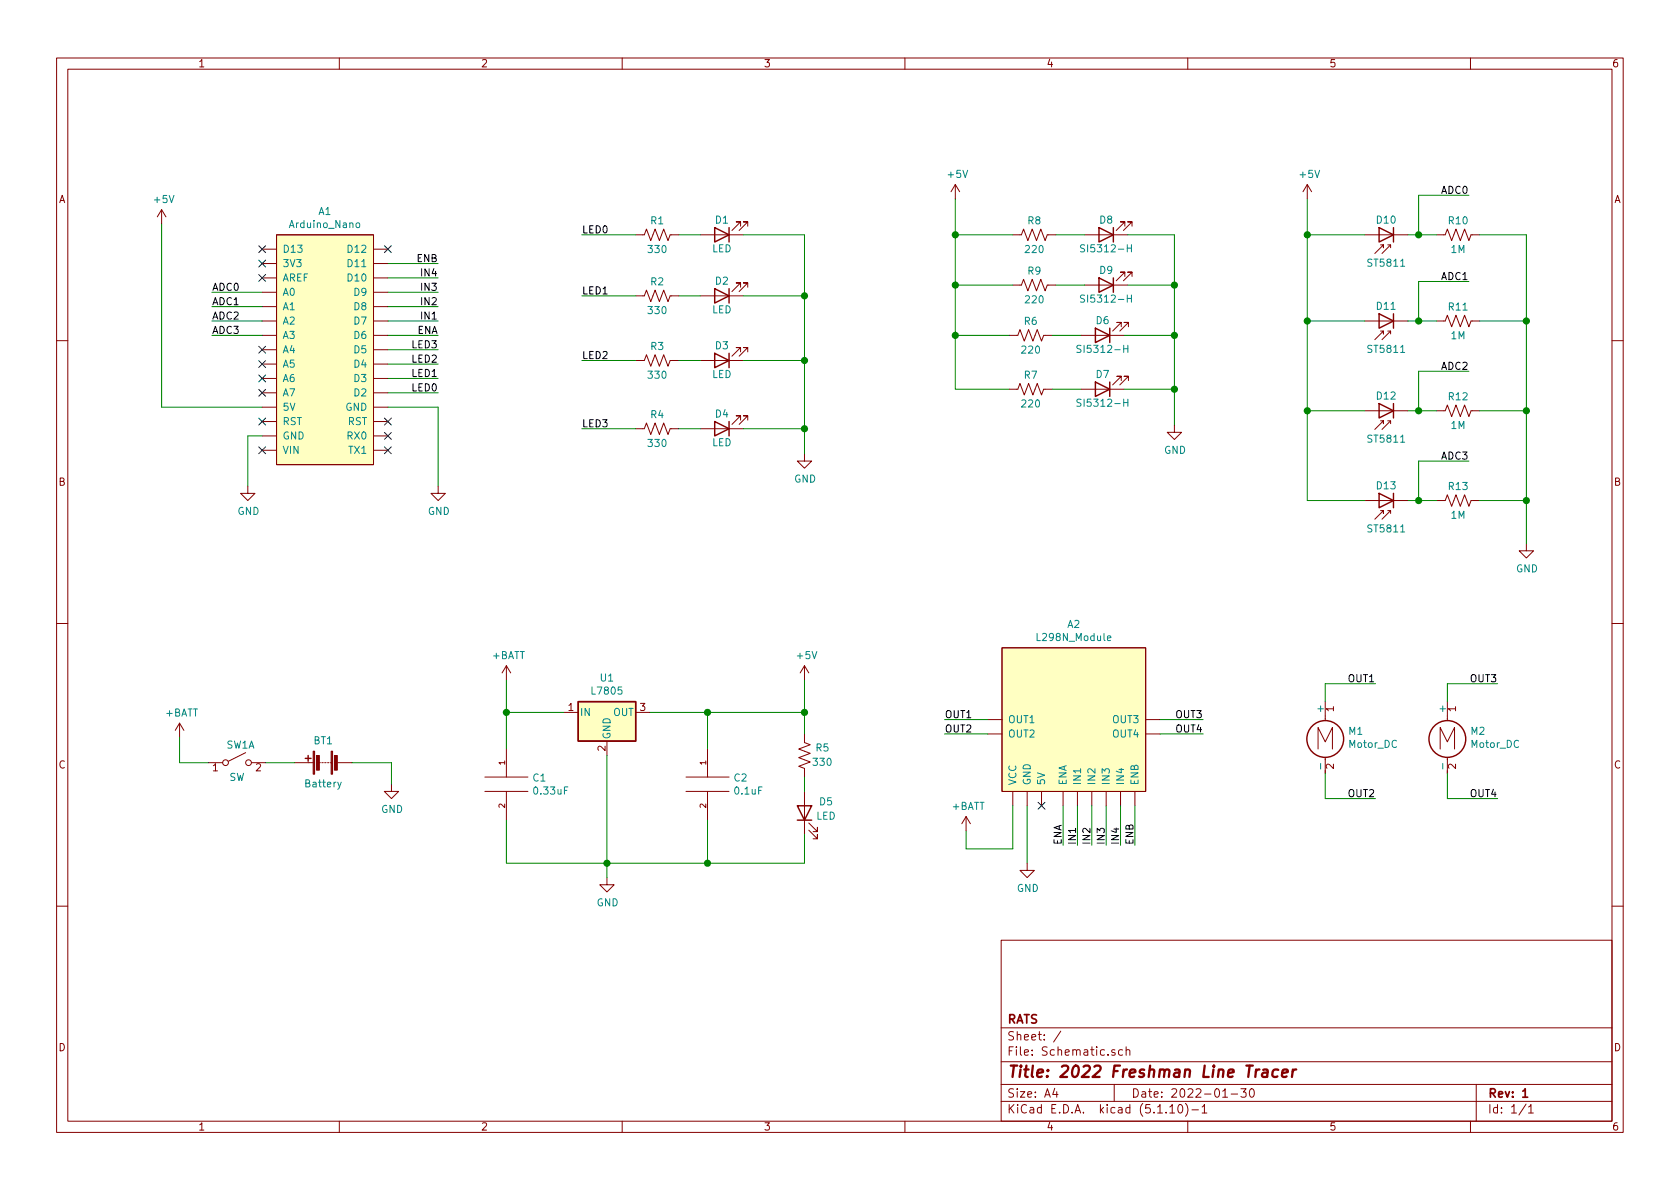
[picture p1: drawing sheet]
EESchema Schematic File Version 4
EELAYER 30 0
EELAYER END
$Descr A4 11693 8268
encoding utf-8
Sheet 1 1
Title "2022 Freshman Line Tracer"
Date "2022-01-30"
Rev "1"
Comp "RATS"
Comment1 ""
Comment2 ""
Comment3 ""
Comment4 ""
$EndDescr
$Comp
L Schematic-symbol:Arduino_Nano A1
U 1 1
P 2275 2400
F 0 "A1" H 2262 3340 50  0000 C CNN
F 1 "Arduino_Nano" H 2262 3249 50  0000 C CNN
F 2 "" H 2900 3475 50  0001 C CNN
F 3 "" H 2900 3475 50  0001 C CNN
	1    2275 2400
	1    0    0    -1  
$EndComp
$Comp
L Schematic-symbol:L298N_Module A2
U 1 1
P 7475 5000
F 0 "A2" H 7475 5665 50  0000 C CNN
F 1 "L298N_Module" H 7475 5574 50  0000 C CNN
F 2 "" H 7000 5650 50  0001 C CNN
F 3 "" H 7000 5650 50  0001 C CNN
	1    7475 5000
	1    0    0    -1  
$EndComp
$Comp
L Motor:Motor_DC M1
U 1 1
P 9225 5075
F 0 "M1" H 9383 5071 50  0000 L CNN
F 1 "Motor_DC" H 9383 4980 50  0000 L CNN
F 2 "" H 9225 4985 50  0001 C CNN
F 3 "~" H 9225 4985 50  0001 C CNN
	1    9225 5075
	1    0    0    -1  
$EndComp
Wire Wire Line
	2700 2725 3050 2725
$Comp
L Device:LED D1
U 1 1
P 5025 1625
F 0 "D1" H 5025 1525 50  0000 C CNN
F 1 "LED" H 5025 1725 50  0000 C CNN
F 2 "" H 5025 1625 50  0001 C CNN
F 3 "~" H 5025 1625 50  0001 C CNN
	1    5025 1625
	-1   0    0    1   
$EndComp
$Comp
L power:GND #PWR08
U 1 1
P 5600 3150
F 0 "#PWR08" H 5600 2900 50  0001 C CNN
F 1 "GND" H 5605 2977 50  0000 C CNN
F 2 "" H 5600 3150 50  0001 C CNN
F 3 "" H 5600 3150 50  0001 C CNN
	1    5600 3150
	1    0    0    -1  
$EndComp
Wire Wire Line
	4050 1625 4425 1625
Wire Wire Line
	4725 1625 4875 1625
$Comp
L Device:LED D2
U 1 1
P 5025 2050
F 0 "D2" H 5025 1950 50  0000 C CNN
F 1 "LED" H 5025 2150 50  0000 C CNN
F 2 "" H 5025 2050 50  0001 C CNN
F 3 "~" H 5025 2050 50  0001 C CNN
	1    5025 2050
	-1   0    0    1   
$EndComp
Wire Wire Line
	4725 2050 4875 2050
$Comp
L Device:LED D3
U 1 1
P 5025 2500
F 0 "D3" H 5025 2400 50  0000 C CNN
F 1 "LED" H 5025 2600 50  0000 C CNN
F 2 "" H 5025 2500 50  0001 C CNN
F 3 "~" H 5025 2500 50  0001 C CNN
	1    5025 2500
	-1   0    0    1   
$EndComp
Wire Wire Line
	4725 2500 4875 2500
$Comp
L Device:LED D4
U 1 1
P 5025 2975
F 0 "D4" H 5025 2875 50  0000 C CNN
F 1 "LED" H 5025 3075 50  0000 C CNN
F 2 "" H 5025 2975 50  0001 C CNN
F 3 "~" H 5025 2975 50  0001 C CNN
	1    5025 2975
	-1   0    0    1   
$EndComp
Wire Wire Line
	4725 2975 4875 2975
Wire Wire Line
	5175 1625 5600 1625
Wire Wire Line
	5175 2050 5600 2050
Wire Wire Line
	5175 2500 5600 2500
Wire Wire Line
	5175 2975 5600 2975
Connection ~ 5600 2975
Wire Wire Line
	5600 2975 5600 3150
$Comp
L Device:R_US R1
U 1 1
P 4575 1625
F 0 "R1" V 4475 1625 50  0000 C CNN
F 1 "330" V 4675 1625 50  0000 C CNN
F 2 "" V 4615 1615 50  0001 C CNN
F 3 "~" H 4575 1625 50  0001 C CNN
	1    4575 1625
	0    1    1    0   
$EndComp
$Comp
L Device:R_US R2
U 1 1
P 4575 2050
F 0 "R2" V 4475 2050 50  0000 C CNN
F 1 "330" V 4675 2050 50  0000 C CNN
F 2 "" V 4615 2040 50  0001 C CNN
F 3 "~" H 4575 2050 50  0001 C CNN
	1    4575 2050
	0    1    1    0   
$EndComp
$Comp
L Device:R_US R3
U 1 1
P 4575 2500
F 0 "R3" V 4475 2500 50  0000 C CNN
F 1 "330" V 4675 2500 50  0000 C CNN
F 2 "" V 4615 2490 50  0001 C CNN
F 3 "~" H 4575 2500 50  0001 C CNN
	1    4575 2500
	0    1    1    0   
$EndComp
$Comp
L Device:R_US R4
U 1 1
P 4575 2975
F 0 "R4" V 4475 2975 50  0000 C CNN
F 1 "330" V 4675 2975 50  0000 C CNN
F 2 "" V 4615 2965 50  0001 C CNN
F 3 "~" H 4575 2975 50  0001 C CNN
	1    4575 2975
	0    1    1    0   
$EndComp
Wire Wire Line
	7600 5600 7600 5875
Wire Wire Line
	7500 5600 7500 5875
Wire Wire Line
	7700 5600 7700 5875
Wire Wire Line
	7800 5600 7800 5875
Wire Wire Line
	7400 5600 7400 5875
Wire Wire Line
	7900 5600 7900 5875
Wire Wire Line
	6575 5000 6875 5000
Wire Wire Line
	9225 4875 9225 4750
Wire Wire Line
	9225 4750 9575 4750
Wire Wire Line
	6575 5100 6875 5100
Wire Wire Line
	9225 5375 9225 5550
Wire Wire Line
	9225 5550 9575 5550
$Comp
L power:GND #PWR012
U 1 1
P 7150 6000
F 0 "#PWR012" H 7150 5750 50  0001 C CNN
F 1 "GND" H 7155 5827 50  0000 C CNN
F 2 "" H 7150 6000 50  0001 C CNN
F 3 "" H 7150 6000 50  0001 C CNN
	1    7150 6000
	1    0    0    -1  
$EndComp
Wire Wire Line
	7150 5600 7150 6000
$Comp
L power:+BATT #PWR011
U 1 1
P 6725 5775
F 0 "#PWR011" H 6725 5625 50  0001 C CNN
F 1 "+BATT" H 6740 5948 50  0000 C CNN
F 2 "" H 6725 5775 50  0001 C CNN
F 3 "" H 6725 5775 50  0001 C CNN
	1    6725 5775
	1    0    0    -1  
$EndComp
Wire Wire Line
	7050 5600 7050 5900
Wire Wire Line
	7050 5900 6725 5900
Wire Wire Line
	6725 5900 6725 5775
$Comp
L power:GND #PWR03
U 1 1
P 1725 3375
F 0 "#PWR03" H 1725 3125 50  0001 C CNN
F 1 "GND" H 1730 3202 50  0000 C CNN
F 2 "" H 1725 3375 50  0001 C CNN
F 3 "" H 1725 3375 50  0001 C CNN
	1    1725 3375
	1    0    0    -1  
$EndComp
Wire Wire Line
	1725 3025 1825 3025
Wire Wire Line
	1725 3025 1725 3375
$Comp
L Device:LED D8
U 1 1
P 7700 1625
F 0 "D8" H 7700 1525 50  0000 C CNN
F 1 "SI5312-H" H 7700 1725 50  0000 C CNN
F 2 "" H 7700 1625 50  0001 C CNN
F 3 "~" H 7700 1625 50  0001 C CNN
	1    7700 1625
	-1   0    0    1   
$EndComp
$Comp
L Device:R_US R8
U 1 1
P 7200 1625
F 0 "R8" V 7100 1625 50  0000 C CNN
F 1 "220" V 7300 1625 50  0000 C CNN
F 2 "" V 7240 1615 50  0001 C CNN
F 3 "~" H 7200 1625 50  0001 C CNN
	1    7200 1625
	0    1    1    0   
$EndComp
Wire Wire Line
	7350 1625 7550 1625
$Comp
L Device:LED D9
U 1 1
P 7700 1975
F 0 "D9" H 7700 1875 50  0000 C CNN
F 1 "SI5312-H" H 7700 2075 50  0000 C CNN
F 2 "" H 7700 1975 50  0001 C CNN
F 3 "~" H 7700 1975 50  0001 C CNN
	1    7700 1975
	-1   0    0    1   
$EndComp
$Comp
L Device:R_US R9
U 1 1
P 7200 1975
F 0 "R9" V 7100 1975 50  0000 C CNN
F 1 "220" V 7300 1975 50  0000 C CNN
F 2 "" V 7240 1965 50  0001 C CNN
F 3 "~" H 7200 1975 50  0001 C CNN
	1    7200 1975
	0    1    1    0   
$EndComp
Wire Wire Line
	7350 1975 7550 1975
$Comp
L Device:LED D6
U 1 1
P 7675 2325
F 0 "D6" H 7675 2225 50  0000 C CNN
F 1 "SI5312-H" H 7675 2425 50  0000 C CNN
F 2 "" H 7675 2325 50  0001 C CNN
F 3 "~" H 7675 2325 50  0001 C CNN
	1    7675 2325
	-1   0    0    1   
$EndComp
$Comp
L Device:R_US R6
U 1 1
P 7175 2325
F 0 "R6" V 7075 2325 50  0000 C CNN
F 1 "220" V 7275 2325 50  0000 C CNN
F 2 "" V 7215 2315 50  0001 C CNN
F 3 "~" H 7175 2325 50  0001 C CNN
	1    7175 2325
	0    1    1    0   
$EndComp
Wire Wire Line
	7325 2325 7525 2325
Wire Wire Line
	7025 2325 6650 2325
Connection ~ 6650 2325
Wire Wire Line
	7050 1975 6650 1975
Connection ~ 6650 1975
Wire Wire Line
	6650 1975 6650 1625
Wire Wire Line
	7050 1625 6650 1625
Connection ~ 6650 1625
Wire Wire Line
	6650 1625 6650 1375
$Comp
L power:+5V #PWR010
U 1 1
P 6650 1375
F 0 "#PWR010" H 6650 1225 50  0001 C CNN
F 1 "+5V" H 6665 1548 50  0000 C CNN
F 2 "" H 6650 1375 50  0001 C CNN
F 3 "" H 6650 1375 50  0001 C CNN
	1    6650 1375
	1    0    0    -1  
$EndComp
Wire Wire Line
	7850 1625 8175 1625
Wire Wire Line
	8175 1625 8175 1975
Wire Wire Line
	7850 1975 8175 1975
Connection ~ 8175 1975
Wire Wire Line
	7825 2325 8175 2325
$Comp
L power:GND #PWR013
U 1 1
P 8175 2950
F 0 "#PWR013" H 8175 2700 50  0001 C CNN
F 1 "GND" H 8180 2777 50  0000 C CNN
F 2 "" H 8175 2950 50  0001 C CNN
F 3 "" H 8175 2950 50  0001 C CNN
	1    8175 2950
	1    0    0    -1  
$EndComp
Connection ~ 8175 2325
Wire Wire Line
	8175 1975 8175 2325
Wire Wire Line
	6650 2325 6650 1975
Wire Wire Line
	8175 2700 8175 2950
Connection ~ 8175 2700
Wire Wire Line
	7825 2700 8175 2700
Wire Wire Line
	8175 2325 8175 2700
Wire Wire Line
	7025 2700 6650 2700
Wire Wire Line
	6650 2700 6650 2325
Wire Wire Line
	7325 2700 7525 2700
$Comp
L Device:R_US R7
U 1 1
P 7175 2700
F 0 "R7" V 7075 2700 50  0000 C CNN
F 1 "220" V 7275 2700 50  0000 C CNN
F 2 "" V 7215 2690 50  0001 C CNN
F 3 "~" H 7175 2700 50  0001 C CNN
	1    7175 2700
	0    1    1    0   
$EndComp
$Comp
L Device:LED D7
U 1 1
P 7675 2700
F 0 "D7" H 7675 2600 50  0000 C CNN
F 1 "SI5312-H" H 7675 2800 50  0000 C CNN
F 2 "" H 7675 2700 50  0001 C CNN
F 3 "~" H 7675 2700 50  0001 C CNN
	1    7675 2700
	-1   0    0    1   
$EndComp
Wire Wire Line
	1475 2125 1825 2125
Wire Wire Line
	1475 2225 1825 2225
Wire Wire Line
	1475 2325 1825 2325
$Comp
L power:+5V #PWR01
U 1 1
P 1125 1550
F 0 "#PWR01" H 1125 1400 50  0001 C CNN
F 1 "+5V" H 1140 1723 50  0000 C CNN
F 2 "" H 1125 1550 50  0001 C CNN
F 3 "" H 1125 1550 50  0001 C CNN
	1    1125 1550
	1    0    0    -1  
$EndComp
Wire Wire Line
	1125 1550 1125 2825
Wire Wire Line
	1125 2825 1825 2825
NoConn ~ 7250 5600
$Comp
L power:GND #PWR05
U 1 1
P 3050 3375
F 0 "#PWR05" H 3050 3125 50  0001 C CNN
F 1 "GND" H 3055 3202 50  0000 C CNN
F 2 "" H 3050 3375 50  0001 C CNN
F 3 "" H 3050 3375 50  0001 C CNN
	1    3050 3375
	1    0    0    -1  
$EndComp
Wire Wire Line
	2700 2825 3050 2825
Wire Wire Line
	3050 2825 3050 3375
NoConn ~ 2700 2925
NoConn ~ 2700 3025
NoConn ~ 2700 3125
NoConn ~ 2700 1725
NoConn ~ 1825 1725
NoConn ~ 1825 1825
NoConn ~ 1825 1925
NoConn ~ 1825 2425
NoConn ~ 1825 2525
NoConn ~ 1825 2625
NoConn ~ 1825 2725
NoConn ~ 1825 2925
Wire Wire Line
	5600 1625 5600 2050
Connection ~ 5600 2050
Connection ~ 5600 2500
Wire Wire Line
	5600 2500 5600 2975
Wire Wire Line
	5600 2050 5600 2500
$Comp
L Regulator_Linear:L7805 U1
U 1 1
P 4225 4950
F 0 "U1" H 4225 5192 50  0000 C CNN
F 1 "L7805" H 4225 5101 50  0000 C CNN
F 2 "" H 4250 4800 50  0001 L CIN
F 3 "http://www.st.com/content/ccc/resource/technical/document/datasheet/41/4f/b3/b0/12/d4/47/88/CD00000444.pdf/files/CD00000444.pdf/jcr:content/translations/en.CD00000444.pdf" H 4225 4900 50  0001 C CNN
	1    4225 4950
	1    0    0    -1  
$EndComp
$Comp
L pspice:C C1
U 1 1
P 3525 5450
F 0 "C1" H 3703 5496 50  0000 L CNN
F 1 "0.33uF" H 3703 5405 50  0000 L CNN
F 2 "" H 3525 5450 50  0001 C CNN
F 3 "~" H 3525 5450 50  0001 C CNN
	1    3525 5450
	1    0    0    -1  
$EndComp
$Comp
L pspice:C C2
U 1 1
P 4925 5450
F 0 "C2" H 5103 5496 50  0000 L CNN
F 1 "0.1uF" H 5103 5405 50  0000 L CNN
F 2 "" H 4925 5450 50  0001 C CNN
F 3 "~" H 4925 5450 50  0001 C CNN
	1    4925 5450
	1    0    0    -1  
$EndComp
Wire Wire Line
	3525 4950 3925 4950
Wire Wire Line
	4525 4950 4925 4950
Wire Wire Line
	4925 4950 4925 5200
Wire Wire Line
	3525 5700 3525 6000
Wire Wire Line
	4925 6000 4925 5700
$Comp
L power:GND #PWR07
U 1 1
P 4225 6100
F 0 "#PWR07" H 4225 5850 50  0001 C CNN
F 1 "GND" H 4230 5927 50  0000 C CNN
F 2 "" H 4225 6100 50  0001 C CNN
F 3 "" H 4225 6100 50  0001 C CNN
	1    4225 6100
	1    0    0    -1  
$EndComp
Wire Wire Line
	4225 5250 4225 6000
Wire Wire Line
	3525 6000 4225 6000
Connection ~ 4225 6000
Wire Wire Line
	4225 6000 4225 6100
Wire Wire Line
	4925 6000 4225 6000
$Comp
L power:+5V #PWR09
U 1 1
P 5600 4725
F 0 "#PWR09" H 5600 4575 50  0001 C CNN
F 1 "+5V" H 5615 4898 50  0000 C CNN
F 2 "" H 5600 4725 50  0001 C CNN
F 3 "" H 5600 4725 50  0001 C CNN
	1    5600 4725
	1    0    0    -1  
$EndComp
Wire Wire Line
	4925 4950 5600 4950
Wire Wire Line
	5600 4950 5600 4725
Connection ~ 4925 4950
NoConn ~ 1825 3125
$Comp
L power:GND #PWR015
U 1 1
P 10625 3775
F 0 "#PWR015" H 10625 3525 50  0001 C CNN
F 1 "GND" H 10630 3602 50  0000 C CNN
F 2 "" H 10625 3775 50  0001 C CNN
F 3 "" H 10625 3775 50  0001 C CNN
	1    10625 3775
	1    0    0    -1  
$EndComp
Wire Wire Line
	10225 2575 9875 2575
Wire Wire Line
	10625 3475 10625 3775
Connection ~ 10625 3475
Wire Wire Line
	10625 2850 10625 3475
Wire Wire Line
	9100 2850 9100 3475
Connection ~ 10625 2850
Connection ~ 9100 2850
Wire Wire Line
	10625 2225 10625 2850
Wire Wire Line
	9100 2225 9100 2850
Wire Wire Line
	9875 3475 10000 3475
Connection ~ 9875 3475
Wire Wire Line
	9875 3200 9875 3475
Wire Wire Line
	10225 3200 9875 3200
Wire Wire Line
	10300 3475 10625 3475
Wire Wire Line
	9500 3475 9100 3475
Wire Wire Line
	9800 3475 9875 3475
$Comp
L Device:R_US R13
U 1 1
P 10150 3475
F 0 "R13" V 10050 3475 50  0000 C CNN
F 1 "1M" V 10250 3475 50  0000 C CNN
F 2 "" V 10190 3465 50  0001 C CNN
F 3 "~" H 10150 3475 50  0001 C CNN
	1    10150 3475
	0    1    1    0   
$EndComp
$Comp
L Device:D_Photo D13
U 1 1
P 9600 3475
F 0 "D13" H 9550 3375 50  0000 C CNN
F 1 "ST5811" H 9550 3675 50  0000 C CNN
F 2 "" H 9550 3475 50  0001 C CNN
F 3 "~" H 9550 3475 50  0001 C CNN
	1    9600 3475
	-1   0    0    1   
$EndComp
Wire Wire Line
	9875 2850 10000 2850
Connection ~ 9875 2850
Wire Wire Line
	9875 2575 9875 2850
Wire Wire Line
	10300 2850 10625 2850
Wire Wire Line
	9500 2850 9100 2850
Wire Wire Line
	9800 2850 9875 2850
$Comp
L Device:R_US R12
U 1 1
P 10150 2850
F 0 "R12" V 10050 2850 50  0000 C CNN
F 1 "1M" V 10250 2850 50  0000 C CNN
F 2 "" V 10190 2840 50  0001 C CNN
F 3 "~" H 10150 2850 50  0001 C CNN
	1    10150 2850
	0    1    1    0   
$EndComp
Connection ~ 10625 2225
Wire Wire Line
	10625 1625 10625 2225
Wire Wire Line
	9100 1625 9100 2225
Wire Wire Line
	9875 2225 10000 2225
Connection ~ 9875 2225
Wire Wire Line
	9875 1950 9875 2225
Wire Wire Line
	10225 1950 9875 1950
Wire Wire Line
	10300 2225 10625 2225
Connection ~ 9100 2225
Wire Wire Line
	9500 2225 9100 2225
Wire Wire Line
	9800 2225 9875 2225
$Comp
L Device:R_US R11
U 1 1
P 10150 2225
F 0 "R11" V 10050 2225 50  0000 C CNN
F 1 "1M" V 10250 2225 50  0000 C CNN
F 2 "" V 10190 2215 50  0001 C CNN
F 3 "~" H 10150 2225 50  0001 C CNN
	1    10150 2225
	0    1    1    0   
$EndComp
Wire Wire Line
	9875 1625 10000 1625
Connection ~ 9875 1625
Wire Wire Line
	9875 1350 9875 1625
Wire Wire Line
	10225 1350 9875 1350
Wire Wire Line
	10300 1625 10625 1625
$Comp
L power:+5V #PWR014
U 1 1
P 9100 1375
F 0 "#PWR014" H 9100 1225 50  0001 C CNN
F 1 "+5V" H 9115 1548 50  0000 C CNN
F 2 "" H 9100 1375 50  0001 C CNN
F 3 "" H 9100 1375 50  0001 C CNN
	1    9100 1375
	1    0    0    -1  
$EndComp
Wire Wire Line
	9100 1625 9100 1375
Connection ~ 9100 1625
Wire Wire Line
	9500 1625 9100 1625
Wire Wire Line
	9800 1625 9875 1625
$Comp
L Device:R_US R10
U 1 1
P 10150 1625
F 0 "R10" V 10050 1625 50  0000 C CNN
F 1 "1M" V 10250 1625 50  0000 C CNN
F 2 "" V 10190 1615 50  0001 C CNN
F 3 "~" H 10150 1625 50  0001 C CNN
	1    10150 1625
	0    1    1    0   
$EndComp
$Comp
L Device:D_Photo D10
U 1 1
P 9600 1625
F 0 "D10" H 9550 1525 50  0000 C CNN
F 1 "ST5811" H 9550 1825 50  0000 C CNN
F 2 "" H 9550 1625 50  0001 C CNN
F 3 "~" H 9550 1625 50  0001 C CNN
	1    9600 1625
	-1   0    0    1   
$EndComp
$Comp
L Device:R_US R5
U 1 1
P 5600 5250
F 0 "R5" H 5475 5200 50  0000 C CNN
F 1 "330" H 5475 5300 50  0000 C CNN
F 2 "" V 5640 5240 50  0001 C CNN
F 3 "~" H 5600 5250 50  0001 C CNN
	1    5600 5250
	-1   0    0    1   
$EndComp
$Comp
L Device:LED D5
U 1 1
P 5600 5650
F 0 "D5" V 5675 5500 50  0000 C CNN
F 1 "LED" V 5575 5500 50  0000 C CNN
F 2 "" H 5600 5650 50  0001 C CNN
F 3 "~" H 5600 5650 50  0001 C CNN
	1    5600 5650
	0    -1   -1   0   
$EndComp
Wire Wire Line
	5600 4950 5600 5100
Wire Wire Line
	5600 5400 5600 5500
Wire Wire Line
	4925 6000 5600 6000
Wire Wire Line
	5600 6000 5600 5800
Connection ~ 4925 6000
Connection ~ 5600 4950
Connection ~ 3525 4950
$Comp
L Device:Battery BT1
U 1 1
P 2250 5300
F 0 "BT1" V 2400 5300 50  0000 C CNN
F 1 "Battery" V 2100 5300 50  0000 C CNN
F 2 "" V 2250 5360 50  0001 C CNN
F 3 "~" V 2250 5360 50  0001 C CNN
	1    2250 5300
	0    -1   -1   0   
$EndComp
$Comp
L Switch:SW_DPST_x2 SW1
U 1 1
P 1650 5300
F 0 "SW1" H 1675 5425 50  0000 C CNN
F 1 "SW" H 1650 5200 50  0000 C CNN
F 2 "" H 1650 5300 50  0001 C CNN
F 3 "~" H 1650 5300 50  0001 C CNN
	1    1650 5300
	1    0    0    -1  
$EndComp
Wire Wire Line
	1850 5300 2050 5300
$Comp
L power:GND #PWR04
U 1 1
P 2725 5450
F 0 "#PWR04" H 2725 5200 50  0001 C CNN
F 1 "GND" H 2730 5277 50  0000 C CNN
F 2 "" H 2725 5450 50  0001 C CNN
F 3 "" H 2725 5450 50  0001 C CNN
	1    2725 5450
	1    0    0    -1  
$EndComp
Wire Wire Line
	2450 5300 2725 5300
Wire Wire Line
	2725 5300 2725 5450
$Comp
L power:+BATT #PWR02
U 1 1
P 1250 5125
F 0 "#PWR02" H 1250 4975 50  0001 C CNN
F 1 "+BATT" H 1265 5298 50  0000 C CNN
F 2 "" H 1250 5125 50  0001 C CNN
F 3 "" H 1250 5125 50  0001 C CNN
	1    1250 5125
	1    0    0    -1  
$EndComp
Wire Wire Line
	1250 5125 1250 5300
Wire Wire Line
	1250 5300 1450 5300
Text Label 1475 2025 0    50   ~ 0
ADC0
Wire Wire Line
	1475 2025 1825 2025
Text Label 1475 2125 0    50   ~ 0
ADC1
Text Label 1475 2225 0    50   ~ 0
ADC2
Text Label 1475 2325 0    50   ~ 0
ADC3
Text Label 10225 1350 2    50   ~ 0
ADC0
Text Label 10225 1950 2    50   ~ 0
ADC1
Text Label 10225 2575 2    50   ~ 0
ADC2
Text Label 10225 3200 2    50   ~ 0
ADC3
Wire Wire Line
	3525 4950 3525 5200
$Comp
L power:+BATT #PWR06
U 1 1
P 3525 4725
F 0 "#PWR06" H 3525 4575 50  0001 C CNN
F 1 "+BATT" H 3540 4898 50  0000 C CNN
F 2 "" H 3525 4725 50  0001 C CNN
F 3 "" H 3525 4725 50  0001 C CNN
	1    3525 4725
	1    0    0    -1  
$EndComp
Wire Wire Line
	3525 4725 3525 4950
Text Label 6575 5000 0    50   ~ 0
OUT1
Text Label 6575 5100 0    50   ~ 0
OUT2
Wire Wire Line
	8375 5100 8075 5100
Wire Wire Line
	8375 5000 8075 5000
Text Label 8375 5100 2    50   ~ 0
OUT4
Text Label 8375 5000 2    50   ~ 0
OUT3
Text Label 9575 4750 2    50   ~ 0
OUT1
Text Label 9575 5550 2    50   ~ 0
OUT2
$Comp
L Motor:Motor_DC M2
U 1 1
P 10075 5075
F 0 "M2" H 10233 5071 50  0000 L CNN
F 1 "Motor_DC" H 10233 4980 50  0000 L CNN
F 2 "" H 10075 4985 50  0001 C CNN
F 3 "~" H 10075 4985 50  0001 C CNN
	1    10075 5075
	1    0    0    -1  
$EndComp
Wire Wire Line
	10075 4875 10075 4750
Wire Wire Line
	10075 4750 10425 4750
Wire Wire Line
	10075 5375 10075 5550
Wire Wire Line
	10075 5550 10425 5550
Text Label 10425 4750 2    50   ~ 0
OUT3
Text Label 10425 5550 2    50   ~ 0
OUT4
Text Label 4050 1625 0    50   ~ 0
LED0
Wire Wire Line
	4050 2050 4425 2050
Text Label 4050 2050 0    50   ~ 0
LED1
Wire Wire Line
	4050 2500 4425 2500
Text Label 4050 2500 0    50   ~ 0
LED2
Wire Wire Line
	4050 2975 4425 2975
Text Label 4050 2975 0    50   ~ 0
LED3
Text Label 3050 2725 2    50   ~ 0
LED0
Wire Wire Line
	2700 2625 3050 2625
Text Label 3050 2625 2    50   ~ 0
LED1
Wire Wire Line
	2700 2425 3050 2425
Text Label 3050 2425 2    50   ~ 0
LED3
Wire Wire Line
	2700 2525 3050 2525
Text Label 3050 2525 2    50   ~ 0
LED2
Text Label 7400 5875 1    50   ~ 0
ENA
Text Label 7500 5875 1    50   ~ 0
IN1
Text Label 7600 5875 1    50   ~ 0
IN2
Text Label 7700 5875 1    50   ~ 0
IN3
Text Label 7800 5875 1    50   ~ 0
IN4
Text Label 7900 5875 1    50   ~ 0
ENB
Text Label 3050 1825 2    50   ~ 0
ENB
Text Label 3050 1925 2    50   ~ 0
IN4
Text Label 3050 2025 2    50   ~ 0
IN3
Text Label 3050 2125 2    50   ~ 0
IN2
Text Label 3050 2225 2    50   ~ 0
IN1
Text Label 3050 2325 2    50   ~ 0
ENA
Wire Wire Line
	2700 1825 3050 1825
Wire Wire Line
	2700 2325 3050 2325
Wire Wire Line
	2700 1925 3050 1925
Wire Wire Line
	2700 2025 3050 2025
Wire Wire Line
	2700 2225 3050 2225
Wire Wire Line
	2700 2125 3050 2125
$Comp
L Device:D_Photo D11
U 1 1
P 9600 2225
F 0 "D11" H 9550 2125 50  0000 C CNN
F 1 "ST5811" H 9550 2425 50  0000 C CNN
F 2 "" H 9550 2225 50  0001 C CNN
F 3 "~" H 9550 2225 50  0001 C CNN
	1    9600 2225
	-1   0    0    1   
$EndComp
$Comp
L Device:D_Photo D12
U 1 1
P 9600 2850
F 0 "D12" H 9550 2750 50  0000 C CNN
F 1 "ST5811" H 9550 3050 50  0000 C CNN
F 2 "" H 9550 2850 50  0001 C CNN
F 3 "~" H 9550 2850 50  0001 C CNN
	1    9600 2850
	-1   0    0    1   
$EndComp
$EndSCHEMATC
